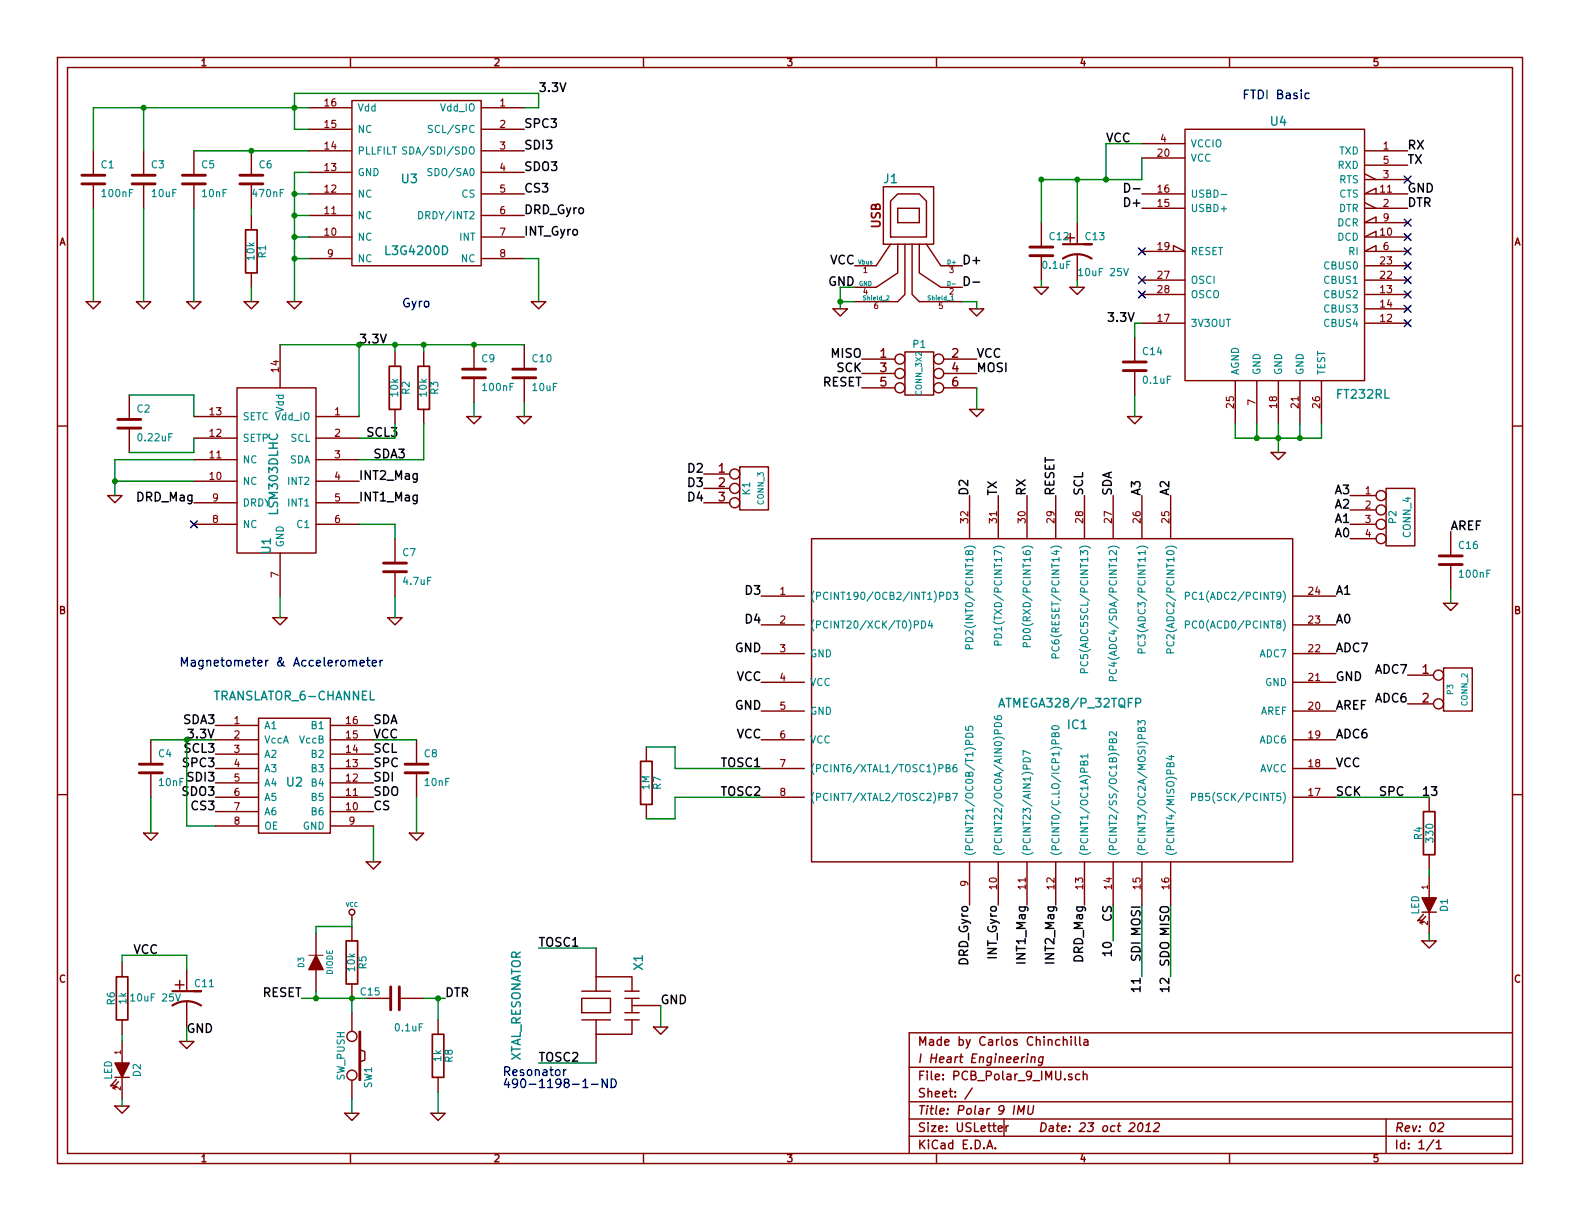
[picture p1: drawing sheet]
EESchema Schematic File Version 2  date Tue 23 Oct 2012 03:10:59 PM EDT
LIBS:power
LIBS:device
LIBS:transistors
LIBS:conn
LIBS:linear
LIBS:regul
LIBS:74xx
LIBS:cmos4000
LIBS:adc-dac
LIBS:memory
LIBS:xilinx
LIBS:special
LIBS:microcontrollers
LIBS:dsp
LIBS:microchip
LIBS:analog_switches
LIBS:motorola
LIBS:texas
LIBS:intel
LIBS:audio
LIBS:interface
LIBS:digital-audio
LIBS:philips
LIBS:display
LIBS:cypress
LIBS:siliconi
LIBS:opto
LIBS:atmel
LIBS:contrib
LIBS:valves
LIBS:IHE
LIBS:PCB_Polar_9_IMU-cache
EELAYER 25  0
EELAYER END
$Descr USLetter 11000 8500
encoding utf-8
Sheet 1 1
Title "Polar 9 IMU"
Date "23 oct 2012"
Rev "02"
Comp "I Heart Engineering"
Comment1 "Made by Carlos Chinchilla"
Comment2 ""
Comment3 ""
Comment4 ""
$EndDescr
$Comp
L GND #PWR01
U 1 1
P 9950 6550
F 0 "#PWR01" H 9950 6550 30  0001 C CNN
F 1 "GND" H 9950 6480 30  0001 C CNN
	1    9950 6550
	1    0    0    -1  
$EndComp
$Comp
L R R4
U 1 1
P 9950 5800
F 0 "R4" V 10030 5800 50  0000 C CNN
F 1 "330" V 9950 5800 50  0000 C CNN
	1    9950 5800
	-1   0    0    1   
$EndComp
$Comp
L LED D1
U 1 1
P 9950 6300
F 0 "D1" H 9950 6400 50  0000 C CNN
F 1 "LED" H 9950 6200 50  0000 C CNN
	1    9950 6300
	0    1    1    0   
$EndComp
$Comp
L VCC #PWR02
U 1 1
P 2450 6400
F 0 "#PWR02" H 2450 6500 30  0001 C CNN
F 1 "VCC" H 2450 6500 30  0000 C CNN
	1    2450 6400
	1    0    0    -1  
$EndComp
$Comp
L R R5
U 1 1
P 2450 6700
F 0 "R5" V 2530 6700 50  0000 C CNN
F 1 "10k" V 2450 6700 50  0000 C CNN
	1    2450 6700
	1    0    0    -1  
$EndComp
$Comp
L C C15
U 1 1
P 2750 6950
F 0 "C15" V 2800 7050 50  0000 L CNN
F 1 "0.1uF" V 2550 6750 50  0000 L CNN
	1    2750 6950
	0    -1   -1   0   
$EndComp
$Comp
L GND #PWR03
U 1 1
P 2450 7750
F 0 "#PWR03" H 2450 7750 30  0001 C CNN
F 1 "GND" H 2450 7680 30  0001 C CNN
	1    2450 7750
	1    0    0    -1  
$EndComp
$Comp
L SW_PUSH SW1
U 1 1
P 2450 7350
F 0 "SW1" H 2600 7460 50  0000 C CNN
F 1 "SW_PUSH" H 2450 7270 50  0000 C CNN
	1    2450 7350
	0    1    1    0   
$EndComp
$Comp
L GND #PWR04
U 1 1
P 1300 7250
F 0 "#PWR04" H 1300 7250 30  0001 C CNN
F 1 "GND" H 1300 7180 30  0001 C CNN
	1    1300 7250
	1    0    0    -1  
$EndComp
$Comp
L GND #PWR05
U 1 1
P 4600 7150
F 0 "#PWR05" H 4600 7150 30  0001 C CNN
F 1 "GND" H 4600 7080 30  0001 C CNN
	1    4600 7150
	1    0    0    -1  
$EndComp
Text Label 5300 5350 2    60   ~ 0
TOSC1
Text Label 5300 5550 2    60   ~ 0
TOSC2
Text Label 3750 7400 0    60   ~ 0
TOSC2
Text Label 3750 6600 0    60   ~ 0
TOSC1
Text Label 2100 6950 2    60   ~ 0
RESET
Text Label 7350 3450 1    60   ~ 0
RESET
Text Label 7150 3450 1    60   ~ 0
RX
Text Label 6950 3450 1    60   ~ 0
TX
Text Label 3100 6950 0    60   ~ 0
DTR
Text Label 1300 7200 0    60   ~ 0
GND
Text Label 1100 6650 2    60   ~ 0
VCC
Text Label 9800 1050 0    60   ~ 0
RX
Text Label 9800 1150 0    60   ~ 0
TX
Text Label 9800 1450 0    60   ~ 0
DTR
Text Notes 8650 700  0    60   ~ 0
FTDI Basic
Text Notes 3500 7500 0    60   ~ 0
Resonator\n490-1198-1-ND
$Comp
L XTAL_RESONATOR X1
U 1 1
P 4150 7000
F 0 "X1" H 4450 6700 60  0000 C CNN
F 1 "XTAL_RESONATOR" H 4150 7550 60  0000 C CNN
	1    4150 7000
	0    -1   -1   0   
$EndComp
$Comp
L FT232RL U4
U 1 1
P 8900 1750
F 0 "U4" H 8900 2650 60  0000 C CNN
F 1 "FT232RL" H 9300 750 60  0000 L CNN
	1    8900 1750
	1    0    0    -1  
$EndComp
$Comp
L GND #PWR06
U 1 1
P 5850 2150
F 0 "#PWR06" H 5850 2150 30  0001 C CNN
F 1 "GND" H 5850 2080 30  0001 C CNN
	1    5850 2150
	1    0    0    -1  
$EndComp
$Comp
L C C12
U 1 1
P 7250 1750
F 0 "C12" H 7300 1850 50  0000 L CNN
F 1 "0.1uF" H 7250 1650 50  0000 L CNN
	1    7250 1750
	1    0    0    -1  
$EndComp
$Comp
L GND #PWR07
U 1 1
P 7250 2000
F 0 "#PWR07" H 7250 2000 30  0001 C CNN
F 1 "GND" H 7250 1930 30  0001 C CNN
	1    7250 2000
	1    0    0    -1  
$EndComp
$Comp
L GND #PWR08
U 1 1
P 7500 2000
F 0 "#PWR08" H 7500 2000 30  0001 C CNN
F 1 "GND" H 7500 1930 30  0001 C CNN
	1    7500 2000
	1    0    0    -1  
$EndComp
$Comp
L CP1 C13
U 1 1
P 7500 1750
F 0 "C13" H 7550 1850 50  0000 L CNN
F 1 "10uF 25V" H 7500 1600 50  0000 L CNN
	1    7500 1750
	1    0    0    -1  
$EndComp
Text Label 5950 2000 2    60   ~ 0
GND
Text Label 7700 1000 0    60   ~ 0
VCC
Text Label 9800 1350 0    60   ~ 0
GND
$Comp
L GND #PWR09
U 1 1
P 8900 3150
F 0 "#PWR09" H 8900 3150 30  0001 C CNN
F 1 "GND" H 8900 3080 30  0001 C CNN
	1    8900 3150
	1    0    0    -1  
$EndComp
NoConn ~ 7950 1750
NoConn ~ 7950 1950
NoConn ~ 7950 2050
NoConn ~ 9800 1250
$Comp
L C C14
U 1 1
P 7900 2550
F 0 "C14" H 7950 2650 50  0000 L CNN
F 1 "0.1uF" H 7950 2450 50  0000 L CNN
	1    7900 2550
	1    0    0    -1  
$EndComp
$Comp
L GND #PWR010
U 1 1
P 7900 2900
F 0 "#PWR010" H 7900 2900 30  0001 C CNN
F 1 "GND" H 7900 2830 30  0001 C CNN
	1    7900 2900
	1    0    0    -1  
$EndComp
NoConn ~ 9800 1750
NoConn ~ 9800 1650
NoConn ~ 9800 1550
NoConn ~ 9800 2050
NoConn ~ 9800 2150
NoConn ~ 9800 2250
$Comp
L CP1 C11
U 1 1
P 1300 6950
F 0 "C11" H 1350 7050 50  0000 L CNN
F 1 "10uF 25V" H 900 6950 50  0000 L CNN
	1    1300 6950
	1    0    0    -1  
$EndComp
NoConn ~ 9800 1850
NoConn ~ 9800 1950
Text Label 7900 2250 2    60   ~ 0
3.3V
$Comp
L LSM303DLHC U1
U 1 1
P 1950 3300
F 0 "U1" H 2450 3200 60  0000 C CNN
F 1 "LSM303DLHC" H 1950 3250 60  0000 C CNN
	1    1950 3300
	0    1    1    0   
$EndComp
$Comp
L L3G4200D U3
U 1 1
P 2850 1250
F 0 "U3" H 2850 1250 60  0000 C CNN
F 1 "L3G4200D" H 2900 750 60  0000 C CNN
	1    2850 1250
	1    0    0    -1  
$EndComp
$Comp
L GND #PWR011
U 1 1
P 2050 2100
F 0 "#PWR011" H 2050 2100 30  0001 C CNN
F 1 "GND" H 2050 2030 30  0001 C CNN
	1    2050 2100
	1    0    0    -1  
$EndComp
Text Notes 2800 2150 0    60   ~ 0
Gyro
Text Notes 1250 4650 0    60   ~ 0
Magnetometer & Accelerometer
$Comp
L GND #PWR012
U 1 1
P 3750 2100
F 0 "#PWR012" H 3750 2100 30  0001 C CNN
F 1 "GND" H 3750 2030 30  0001 C CNN
	1    3750 2100
	1    0    0    -1  
$EndComp
$Comp
L C C5
U 1 1
P 1350 1250
F 0 "C5" H 1400 1350 50  0000 L CNN
F 1 "10nF" H 1400 1150 50  0000 L CNN
	1    1350 1250
	1    0    0    -1  
$EndComp
$Comp
L C C6
U 1 1
P 1750 1250
F 0 "C6" H 1800 1350 50  0000 L CNN
F 1 "470nF" H 1750 1150 50  0000 L CNN
	1    1750 1250
	1    0    0    -1  
$EndComp
$Comp
L R R1
U 1 1
P 1750 1750
F 0 "R1" V 1830 1750 50  0000 C CNN
F 1 "10k" V 1750 1750 50  0000 C CNN
	1    1750 1750
	1    0    0    -1  
$EndComp
$Comp
L GND #PWR013
U 1 1
P 1750 2100
F 0 "#PWR013" H 1750 2100 30  0001 C CNN
F 1 "GND" H 1750 2030 30  0001 C CNN
	1    1750 2100
	1    0    0    -1  
$EndComp
$Comp
L GND #PWR014
U 1 1
P 1350 2100
F 0 "#PWR014" H 1350 2100 30  0001 C CNN
F 1 "GND" H 1350 2030 30  0001 C CNN
	1    1350 2100
	1    0    0    -1  
$EndComp
$Comp
L C C3
U 1 1
P 1000 1250
F 0 "C3" H 1050 1350 50  0000 L CNN
F 1 "10uF" H 1050 1150 50  0000 L CNN
	1    1000 1250
	1    0    0    -1  
$EndComp
$Comp
L C C1
U 1 1
P 650 1250
F 0 "C1" H 700 1350 50  0000 L CNN
F 1 "100nF" H 700 1150 50  0000 L CNN
	1    650  1250
	1    0    0    -1  
$EndComp
$Comp
L GND #PWR015
U 1 1
P 1000 2100
F 0 "#PWR015" H 1000 2100 30  0001 C CNN
F 1 "GND" H 1000 2030 30  0001 C CNN
	1    1000 2100
	1    0    0    -1  
$EndComp
$Comp
L GND #PWR016
U 1 1
P 650 2100
F 0 "#PWR016" H 650 2100 30  0001 C CNN
F 1 "GND" H 650 2030 30  0001 C CNN
	1    650  2100
	1    0    0    -1  
$EndComp
Text Label 3750 650  0    60   ~ 0
3.3V
Text Label 3650 1350 0    60   ~ 0
CS3
Text Label 3650 1200 0    60   ~ 0
SDO3
Text Label 3650 1050 0    60   ~ 0
SDI3
Text Label 3650 900  0    60   ~ 0
SPC3
$Comp
L C C7
U 1 1
P 2750 3950
F 0 "C7" H 2800 4050 50  0000 L CNN
F 1 "4.7uF" H 2800 3850 50  0000 L CNN
	1    2750 3950
	1    0    0    -1  
$EndComp
$Comp
L GND #PWR017
U 1 1
P 2750 4300
F 0 "#PWR017" H 2750 4300 30  0001 C CNN
F 1 "GND" H 2750 4230 30  0001 C CNN
	1    2750 4300
	1    0    0    -1  
$EndComp
$Comp
L GND #PWR018
U 1 1
P 1950 4300
F 0 "#PWR018" H 1950 4300 30  0001 C CNN
F 1 "GND" H 1950 4230 30  0001 C CNN
	1    1950 4300
	1    0    0    -1  
$EndComp
$Comp
L GND #PWR019
U 1 1
P 800 3450
F 0 "#PWR019" H 800 3450 30  0001 C CNN
F 1 "GND" H 800 3380 30  0001 C CNN
	1    800  3450
	1    0    0    -1  
$EndComp
$Comp
L C C2
U 1 1
P 900 2950
F 0 "C2" H 950 3050 50  0000 L CNN
F 1 "0.22uF" H 950 2850 50  0000 L CNN
	1    900  2950
	1    0    0    -1  
$EndComp
Text Label 2500 2400 0    60   ~ 0
3.3V
NoConn ~ 1350 3650
$Comp
L C C10
U 1 1
P 3650 2600
F 0 "C10" H 3700 2700 50  0000 L CNN
F 1 "10uF" H 3700 2500 50  0000 L CNN
	1    3650 2600
	1    0    0    -1  
$EndComp
$Comp
L C C9
U 1 1
P 3300 2600
F 0 "C9" H 3350 2700 50  0000 L CNN
F 1 "100nF" H 3350 2500 50  0000 L CNN
	1    3300 2600
	1    0    0    -1  
$EndComp
$Comp
L GND #PWR020
U 1 1
P 3650 2900
F 0 "#PWR020" H 3650 2900 30  0001 C CNN
F 1 "GND" H 3650 2830 30  0001 C CNN
	1    3650 2900
	1    0    0    -1  
$EndComp
$Comp
L GND #PWR021
U 1 1
P 3300 2900
F 0 "#PWR021" H 3300 2900 30  0001 C CNN
F 1 "GND" H 3300 2830 30  0001 C CNN
	1    3300 2900
	1    0    0    -1  
$EndComp
$Comp
L R R2
U 1 1
P 2750 2700
F 0 "R2" V 2830 2700 50  0000 C CNN
F 1 "10k" V 2750 2700 50  0000 C CNN
	1    2750 2700
	1    0    0    -1  
$EndComp
$Comp
L R R3
U 1 1
P 2950 2700
F 0 "R3" V 3030 2700 50  0000 C CNN
F 1 "10k" V 2950 2700 50  0000 C CNN
	1    2950 2700
	1    0    0    -1  
$EndComp
Text Label 2600 3200 0    60   ~ 0
SDA3
Text Label 2550 3050 0    60   ~ 0
SCL3
Text Label 7750 3450 1    60   ~ 0
SDA
Text Label 7550 3450 1    60   ~ 0
SCL
Text Label 7750 6550 3    60   ~ 0
10
Text Label 7950 6800 3    60   ~ 0
11
Text Label 8150 6800 3    60   ~ 0
12
Text Label 9900 5550 0    60   ~ 0
13
$Comp
L GND #PWR022
U 1 1
P 2600 6000
F 0 "#PWR022" H 2600 6000 30  0001 C CNN
F 1 "GND" H 2600 5930 30  0001 C CNN
	1    2600 6000
	1    0    0    -1  
$EndComp
$Comp
L C C4
U 1 1
P 1050 5350
F 0 "C4" H 1100 5450 50  0000 L CNN
F 1 "10nF" H 1100 5250 50  0000 L CNN
	1    1050 5350
	1    0    0    -1  
$EndComp
$Comp
L GND #PWR023
U 1 1
P 1050 5800
F 0 "#PWR023" H 1050 5800 30  0001 C CNN
F 1 "GND" H 1050 5730 30  0001 C CNN
	1    1050 5800
	1    0    0    -1  
$EndComp
$Comp
L C C8
U 1 1
P 2900 5350
F 0 "C8" H 2950 5450 50  0000 L CNN
F 1 "10nF" H 2950 5250 50  0000 L CNN
	1    2900 5350
	1    0    0    -1  
$EndComp
$Comp
L GND #PWR024
U 1 1
P 2900 5800
F 0 "#PWR024" H 2900 5800 30  0001 C CNN
F 1 "GND" H 2900 5730 30  0001 C CNN
	1    2900 5800
	1    0    0    -1  
$EndComp
Text Label 2600 5150 0    60   ~ 0
VCC
Text Label 1300 5150 0    60   ~ 0
3.3V
Text Label 2600 5050 0    60   ~ 0
SDA
Text Label 2600 5250 0    60   ~ 0
SCL
Text Label 1500 5050 2    60   ~ 0
SDA3
Text Label 1500 5250 2    60   ~ 0
SCL3
Text Label 2600 5650 0    60   ~ 0
CS
Text Label 2600 5550 0    60   ~ 0
SDO
Text Label 2600 5450 0    60   ~ 0
SDI
Text Label 2600 5350 0    60   ~ 0
SPC
Text Label 1500 5650 2    60   ~ 0
CS3
Text Label 1500 5550 2    60   ~ 0
SDO3
Text Label 1500 5450 2    60   ~ 0
SDI3
Text Label 1500 5350 2    60   ~ 0
SPC3
Text Label 7750 6300 3    60   ~ 0
CS
Text Label 8150 6550 3    60   ~ 0
SDO
Text Label 7950 6550 3    60   ~ 0
SDI
Text Label 9600 5550 0    60   ~ 0
SPC
$Comp
L CONN_3X2 P1
U 1 1
P 6400 2650
F 0 "P1" H 6400 2900 50  0000 C CNN
F 1 "CONN_3X2" V 6400 2700 40  0000 C CNN
	1    6400 2650
	1    0    0    -1  
$EndComp
Text Label 6800 2500 0    60   ~ 0
VCC
Text Label 6800 2600 0    60   ~ 0
MOSI
Text Label 8150 6300 3    60   ~ 0
MISO
Text Label 7950 6300 3    60   ~ 0
MOSI
Text Label 9300 5550 0    60   ~ 0
SCK
Text Label 6000 2500 2    60   ~ 0
MISO
Text Label 6000 2600 2    60   ~ 0
SCK
Text Label 6000 2700 2    60   ~ 0
RESET
$Comp
L GND #PWR025
U 1 1
P 6800 2850
F 0 "#PWR025" H 6800 2850 30  0001 C CNN
F 1 "GND" H 6800 2780 30  0001 C CNN
	1    6800 2850
	1    0    0    -1  
$EndComp
$Comp
L GND #PWR026
U 1 1
P 850 7700
F 0 "#PWR026" H 850 7700 30  0001 C CNN
F 1 "GND" H 850 7630 30  0001 C CNN
	1    850  7700
	1    0    0    -1  
$EndComp
$Comp
L R R6
U 1 1
P 850 6950
F 0 "R6" V 930 6950 50  0000 C CNN
F 1 "1k" V 850 6950 50  0000 C CNN
	1    850  6950
	-1   0    0    1   
$EndComp
$Comp
L LED D2
U 1 1
P 850 7450
F 0 "D2" H 850 7550 50  0000 C CNN
F 1 "LED" H 850 7350 50  0000 C CNN
	1    850  7450
	0    1    1    0   
$EndComp
$Comp
L CONN_3 K1
U 1 1
P 5250 3400
F 0 "K1" V 5200 3400 50  0000 C CNN
F 1 "CONN_3" V 5300 3400 40  0000 C CNN
	1    5250 3400
	1    0    0    -1  
$EndComp
Text Label 6750 3450 1    60   ~ 0
D2
Text Label 5300 4150 2    60   ~ 0
D3
Text Label 5300 4350 2    60   ~ 0
D4
Text Label 6950 6300 3    60   ~ 0
INT_Gyro
Text Label 7550 6300 3    60   ~ 0
DRD_Mag
Text Label 7150 6300 3    60   ~ 0
INT1_Mag
Text Label 7350 6300 3    60   ~ 0
INT2_Mag
Text Label 3650 1500 0    60   ~ 0
DRD_Gyro
Text Label 3650 1650 0    60   ~ 0
INT_Gyro
Text Label 1350 3500 2    60   ~ 0
DRD_Mag
Text Label 2500 3350 0    60   ~ 0
INT2_Mag
Text Label 2500 3500 0    60   ~ 0
INT1_Mag
Text Label 6750 6300 3    60   ~ 0
DRD_Gyro
$Comp
L USB_1 J1
U 1 1
P 6350 1650
F 0 "J1" H 6200 2050 60  0000 C CNN
F 1 "USB_1" H 6325 1050 60  0001 C CNN
	1    6350 1650
	1    0    0    -1  
$EndComp
Text Label 5950 1850 2    60   ~ 0
VCC
$Comp
L GND #PWR027
U 1 1
P 6800 2150
F 0 "#PWR027" H 6800 2150 30  0001 C CNN
F 1 "GND" H 6800 2080 30  0001 C CNN
	1    6800 2150
	1    0    0    -1  
$EndComp
Text Label 6700 2000 0    60   ~ 0
D-
Text Label 7950 1450 2    60   ~ 0
D+
Text Label 7950 1350 2    60   ~ 0
D-
Text Label 6700 1850 0    60   ~ 0
D+
Wire Wire Line
	4150 6600 3750 6600
Wire Wire Line
	4150 7400 3750 7400
Wire Wire Line
	1300 7250 1300 7150
Wire Wire Line
	2450 7650 2450 7750
Wire Wire Line
	2450 6950 2450 7050
Connection ~ 2450 6950
Wire Wire Line
	2450 6450 2450 6400
Wire Wire Line
	9950 6550 9950 6500
Wire Wire Line
	9950 6100 9950 6050
Wire Wire Line
	2100 6950 2550 6950
Wire Wire Line
	9300 5550 9950 5550
Wire Wire Line
	4600 7000 4600 7150
Wire Wire Line
	7950 1250 7950 1100
Wire Wire Line
	7500 2000 7500 1950
Wire Wire Line
	7250 2000 7250 1950
Wire Wire Line
	7250 1550 7250 1250
Connection ~ 7250 1250
Wire Wire Line
	7500 1550 7500 1250
Connection ~ 7500 1250
Wire Wire Line
	7950 1000 7700 1000
Wire Wire Line
	8900 2950 8900 3150
Wire Wire Line
	9200 3050 9200 2950
Wire Wire Line
	8600 3050 9200 3050
Connection ~ 8900 3050
Wire Wire Line
	9050 2950 9050 3050
Connection ~ 9050 3050
Wire Wire Line
	8600 3050 8600 2950
Wire Wire Line
	8750 2950 8750 3050
Connection ~ 8750 3050
Wire Wire Line
	7900 2350 7900 2250
Wire Wire Line
	7900 2250 7950 2250
Wire Wire Line
	7900 2900 7900 2750
Wire Wire Line
	7700 1000 7700 1250
Connection ~ 7700 1250
Wire Wire Line
	2150 1200 2050 1200
Wire Wire Line
	2050 1200 2050 2100
Wire Wire Line
	2150 1800 2050 1800
Connection ~ 2050 1800
Wire Wire Line
	2150 1650 2050 1650
Connection ~ 2050 1650
Wire Wire Line
	2150 1500 2050 1500
Connection ~ 2050 1500
Wire Wire Line
	2150 1350 2050 1350
Connection ~ 2050 1350
Wire Wire Line
	2050 900  2150 900 
Wire Wire Line
	2050 650  2050 900 
Wire Wire Line
	650  750  2150 750 
Wire Wire Line
	3650 1800 3750 1800
Wire Wire Line
	3750 1800 3750 2100
Wire Wire Line
	1350 1050 2150 1050
Connection ~ 1750 1050
Wire Wire Line
	1350 1450 1350 2100
Wire Wire Line
	1750 2100 1750 2000
Wire Wire Line
	1750 1450 1750 1500
Wire Wire Line
	3650 750  3750 750 
Wire Wire Line
	3750 750  3750 650 
Wire Wire Line
	3750 650  2050 650 
Connection ~ 2050 750 
Wire Wire Line
	1000 1450 1000 2100
Wire Wire Line
	650  2100 650  1450
Wire Wire Line
	650  1050 650  750 
Wire Wire Line
	1000 1050 1000 750 
Connection ~ 1000 750 
Wire Wire Line
	1950 4300 1950 4150
Wire Wire Line
	2750 4300 2750 4150
Wire Wire Line
	2750 3750 2750 3650
Wire Wire Line
	2750 3650 2500 3650
Wire Wire Line
	1350 3350 800  3350
Wire Wire Line
	800  3200 800  3450
Wire Wire Line
	1350 3200 800  3200
Connection ~ 800  3350
Wire Wire Line
	900  3150 1350 3150
Wire Wire Line
	1350 3150 1350 3050
Wire Wire Line
	1350 2900 1350 2750
Wire Wire Line
	1350 2750 900  2750
Wire Wire Line
	2500 2900 2500 2400
Wire Wire Line
	1950 2400 3650 2400
Wire Wire Line
	3650 2800 3650 2900
Wire Wire Line
	3300 2900 3300 2800
Connection ~ 2500 2400
Connection ~ 3300 2400
Wire Wire Line
	2500 3050 2750 3050
Wire Wire Line
	2750 3050 2750 2950
Wire Wire Line
	2500 3200 2950 3200
Wire Wire Line
	2950 3200 2950 2950
Wire Wire Line
	2950 2450 2950 2400
Connection ~ 2950 2400
Wire Wire Line
	2750 2450 2750 2400
Connection ~ 2750 2400
Wire Wire Line
	1050 5150 1500 5150
Wire Wire Line
	1300 5150 1300 5750
Wire Wire Line
	1300 5750 1500 5750
Wire Wire Line
	2600 6000 2600 5750
Wire Wire Line
	1050 5800 1050 5550
Wire Wire Line
	2900 5800 2900 5550
Wire Wire Line
	2900 5150 2600 5150
Connection ~ 1300 5150
Wire Wire Line
	6800 2850 6800 2700
Wire Wire Line
	850  7700 850  7650
Wire Wire Line
	850  7250 850  7200
Wire Wire Line
	7250 1250 7950 1250
Wire Wire Line
	5850 2000 5850 2150
Wire Wire Line
	5850 2000 5950 2000
Wire Wire Line
	5950 2100 5850 2100
Connection ~ 5850 2100
Wire Wire Line
	6700 2100 6800 2100
Wire Wire Line
	6800 2100 6800 2150
Text Label 5300 4750 2    60   ~ 0
VCC
Text Label 5300 5150 2    60   ~ 0
VCC
Wire Wire Line
	1300 6750 1300 6650
Wire Wire Line
	1300 6650 850  6650
Wire Wire Line
	850  6650 850  6700
Text Label 5300 4950 2    60   ~ 0
GND
Text Label 5300 4550 2    60   ~ 0
GND
Text Label 9300 4750 0    60   ~ 0
GND
Text Label 9300 5350 0    60   ~ 0
VCC
Wire Wire Line
	7750 6300 7750 6550
Wire Wire Line
	7950 6300 7950 6800
Wire Wire Line
	8150 6300 8150 6800
Text Label 4900 3300 2    60   ~ 0
D2
Text Label 4900 3400 2    60   ~ 0
D3
Text Label 4900 3500 2    60   ~ 0
D4
Text Label 9300 4350 0    60   ~ 0
A0
Text Label 9300 4150 0    60   ~ 0
A1
Text Label 8150 3450 1    60   ~ 0
A2
Text Label 7950 3450 1    60   ~ 0
A3
$Comp
L CONN_4 P2
U 1 1
P 9750 3600
F 0 "P2" V 9700 3600 50  0000 C CNN
F 1 "CONN_4" V 9800 3600 50  0000 C CNN
	1    9750 3600
	1    0    0    -1  
$EndComp
Text Label 9400 3750 2    60   ~ 0
A0
Text Label 9400 3650 2    60   ~ 0
A1
Text Label 9400 3550 2    60   ~ 0
A2
Text Label 9400 3450 2    60   ~ 0
A3
$Comp
L ATMEGA328/P_32TQFP IC1
U 1 1
P 7450 4850
F 0 "IC1" H 7500 4650 60  0000 C CNN
F 1 "ATMEGA328/P_32TQFP" H 7450 4800 60  0000 C CNN
	1    7450 4850
	1    0    0    -1  
$EndComp
Text Label 9300 4550 0    60   ~ 0
ADC7
Text Label 9300 5150 0    60   ~ 0
ADC6
$Comp
L CONN_2 P3
U 1 1
P 10150 4800
F 0 "P3" V 10100 4800 40  0000 C CNN
F 1 "CONN_2" V 10200 4800 40  0000 C CNN
	1    10150 4800
	1    0    0    -1  
$EndComp
Text Label 9800 4900 2    60   ~ 0
ADC6
Text Label 9800 4700 2    60   ~ 0
ADC7
Text Label 9300 4950 0    60   ~ 0
AREF
Text Label 10100 3700 0    60   ~ 0
AREF
$Comp
L C C16
U 1 1
P 10100 3900
F 0 "C16" H 10150 4000 50  0000 L CNN
F 1 "100nF" H 10150 3800 50  0000 L CNN
	1    10100 3900
	1    0    0    -1  
$EndComp
$Comp
L GND #PWR028
U 1 1
P 10100 4200
F 0 "#PWR028" H 10100 4200 30  0001 C CNN
F 1 "GND" H 10100 4130 30  0001 C CNN
	1    10100 4200
	1    0    0    -1  
$EndComp
Wire Wire Line
	10100 4200 10100 4100
$Comp
L R R7
U 1 1
P 4500 5450
F 0 "R7" V 4580 5450 50  0000 C CNN
F 1 "1M" V 4500 5450 50  0000 C CNN
	1    4500 5450
	1    0    0    -1  
$EndComp
Wire Wire Line
	4500 5200 4700 5200
Wire Wire Line
	4700 5200 4700 5350
Wire Wire Line
	4700 5350 5300 5350
Wire Wire Line
	4500 5700 4700 5700
Wire Wire Line
	4700 5550 5300 5550
Wire Wire Line
	4700 5700 4700 5550
$Comp
L DIODE D3
U 1 1
P 2200 6700
F 0 "D3" H 2200 6800 40  0000 C CNN
F 1 "DIODE" H 2200 6600 40  0000 C CNN
	1    2200 6700
	0    -1   -1   0   
$EndComp
Wire Wire Line
	2200 6500 2200 6450
Wire Wire Line
	2200 6450 2450 6450
Wire Wire Line
	2200 6900 2200 6950
Connection ~ 2200 6950
Text Label 4600 7000 0    60   ~ 0
GND
$Comp
L R R8
U 1 1
P 3050 7350
F 0 "R8" V 3130 7350 50  0000 C CNN
F 1 "1k" V 3050 7350 50  0000 C CNN
	1    3050 7350
	1    0    0    -1  
$EndComp
$Comp
L GND #PWR029
U 1 1
P 3050 7750
F 0 "#PWR029" H 3050 7750 30  0001 C CNN
F 1 "GND" H 3050 7680 30  0001 C CNN
	1    3050 7750
	1    0    0    -1  
$EndComp
Wire Wire Line
	3050 7750 3050 7600
Wire Wire Line
	2950 6950 3100 6950
Wire Wire Line
	3050 7100 3050 6950
Connection ~ 3050 6950
$Comp
L TRANSLATOR_6-CHANNEL U2
U 1 1
P 2050 5450
F 0 "U2" H 2050 5450 60  0000 C CNN
F 1 "TRANSLATOR_6-CHANNEL" H 2050 6050 60  0000 C CNN
	1    2050 5450
	1    0    0    -1  
$EndComp
$EndSCHEMATC
